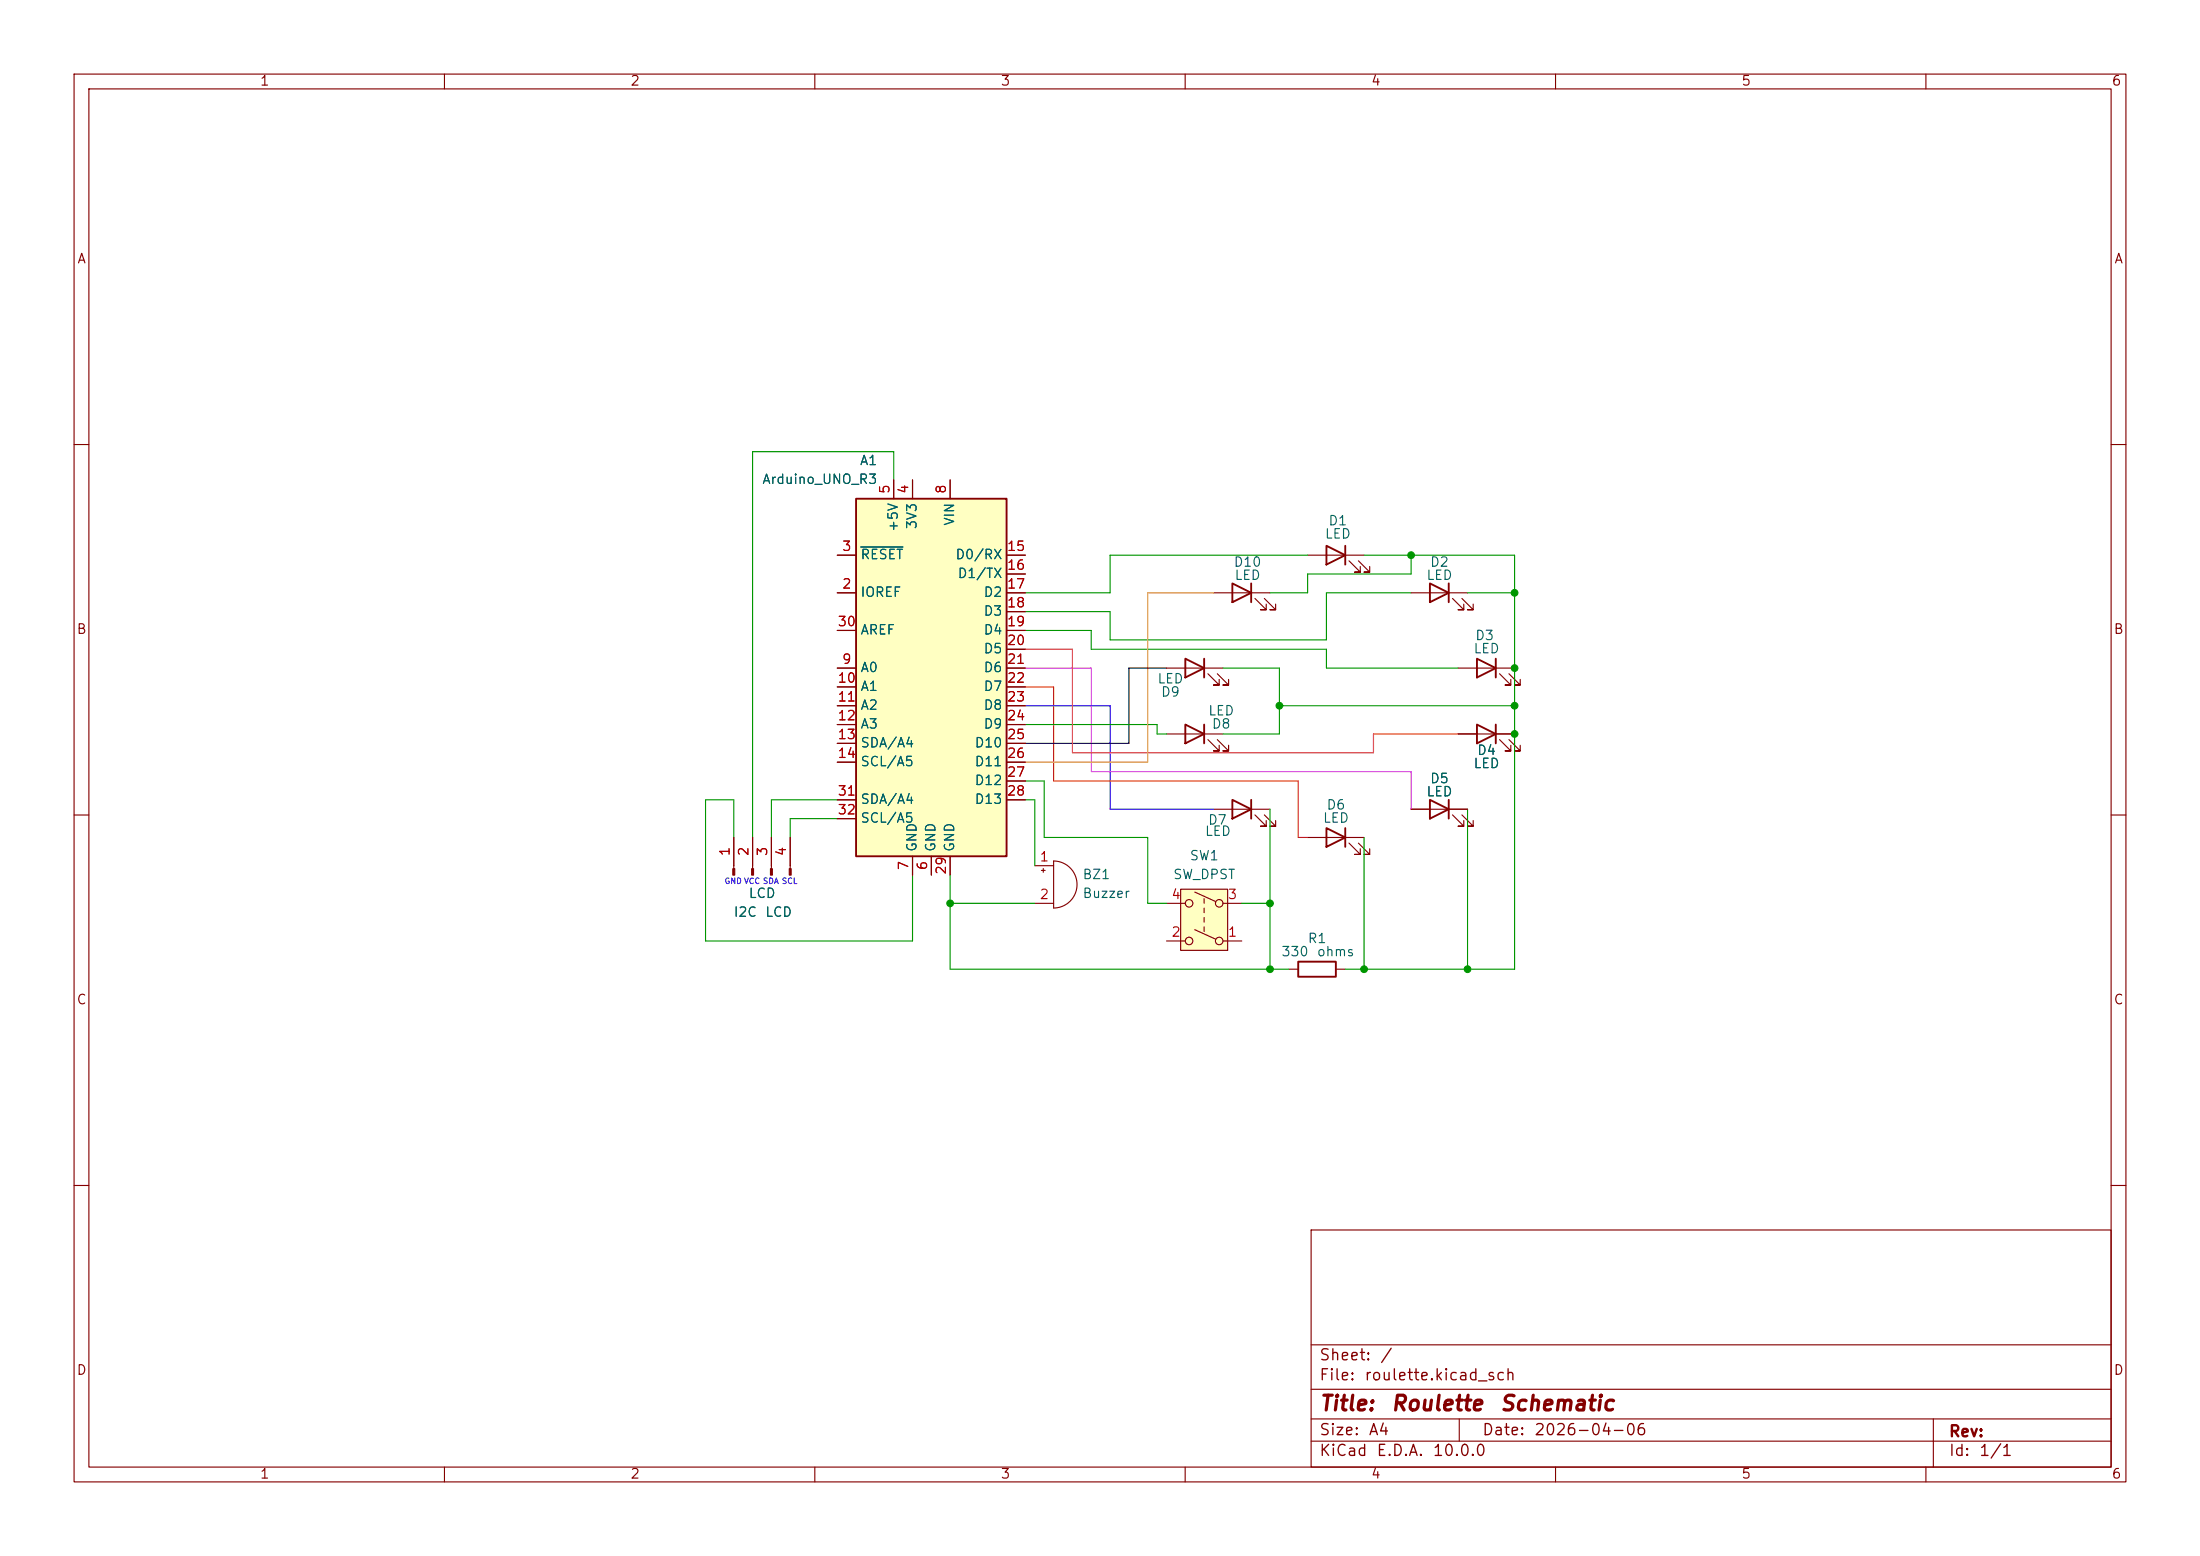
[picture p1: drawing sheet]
<svg xmlns="http://www.w3.org/2000/svg" width="297mm" height="210mm" viewBox="0 0 297 210" stroke-linecap="round" stroke-linejoin="round" font-family="sans-serif">
<g fill="none" stroke="#840000" stroke-width=".15">
<path d="M10 10h277v190h-277zM12 12h273v186h-273zM60 10v2M110 10v2M160 10v2M210 10v2M260 10v2M10 60h2M285 60h2M10 110h2M285 110h2M10 160h2"/>
<path d="M177 166h108v32h-108zM285 160h2M60 198v2M110 198v2M160 198v2M177 194.5h108M177 191.5h108M177 187.5h108M177 181.5h108M197 191.5v3M210 198v2M260 198v2"/>
<path d="M261 191.5v6.5"/>
</g>
<path d="M115.6 67.3h20.3v48.3h-20.3z" fill="#ffffc2"/>
<path d="M115.6 67.3h20.3v48.3h-20.3zM166.4 78.7l2.5 1.3-2.5 1.3zM168.9 78.7v2.6M179.1 73.7l2.5 1.2-2.5 1.3zM181.6 73.7v2.5M160 88.9l2.6 1.3-2.6 1.2zM160 97.8l2.6 1.3-2.6 1.2zM162.6 88.9v2.5M162.6 97.8v2.5M166.4 108l2.5 1.2-2.5 1.3zM168.9 108v2.5" fill="none" stroke="#840000" stroke-width=".25"/>
<g fill="none" stroke="#840000" stroke-width=".15">
<path d="M113 74.9h2.6M120.6 64.8v2.5M123.2 64.8v2.5M128.3 64.8v2.5M135.9 74.9h2.5M135.9 77.5h2.5M176.5 74.9h7.6M182.1 75.7l1.5 1.5h-.7h.7v-.7M183.4 75.7l1.5 1.5h-.8h.8v-.7M113 80h2.6M113 90.2h2.6M113 92.7h2.6"/>
<path d="M113 95.3h2.6M113 97.8h2.6M113 85.1h2.6M135.9 80h2.5M135.9 90.2h2.5M135.9 92.7h2.5M135.9 95.3h2.5M135.9 97.8h2.5M135.9 82.6h2.5M135.9 85.1h2.5M135.9 87.6h2.5M157.5 90.2h7.6"/>
<path d="M157.5 99.1h7.6M163.1 90.9l1.5 1.6h-.8h.8v-.8M163.1 99.8l1.5 1.5h-.8h.8v-.7M163.8 80h7.6M164.3 90.9l1.6 1.6h-.8h.8v-.8M164.3 99.8l1.6 1.5h-.8h.8v-.7M169.4 80.8l1.5 1.5h-.7h.7v-.8M170.7 80.8l1.5 1.5h-.8h.8v-.8M99.1 113v4.2M101.6 113v4.2M104.1 113v4.2M106.7 113v4.2"/>
<path d="M113 100.3h2.6M113 102.9h2.6M113 108h2.6M113 110.5h2.6M123.2 115.6v2.5M125.7 115.6v2.5M128.3 115.6v2.5M135.9 100.3h2.5M135.9 102.9h2.5M135.9 105.4h2.5M135.9 108h2.5M139.7 116.8h2.5"/>
<path d="M140.6 117.5h.5M140.8 117.2v.5M142.2 116.2a3.2 3.2 0 0 1 3.2 3.2 3.2 3.2 0 0 1-3.2 3.2zM163.8 109.2h7.6M169.4 110l1.5 1.5h-.7h.7v-.8M170.7 110l1.5 1.5h-.8h.8v-.8M139.7 121.9h2.5"/>
</g>
<path d="M116.2 73.8h5.7" fill="none" stroke="#006464" stroke-width=".15"/>
<g fill="#840000" stroke="#840000" stroke-width=".15">
<path d="M98.9 117.2h.3v.9h-.3z"/>
<path d="M101.5 117.2h.2v.9h-.2z"/>
<path d="M104 117.2h.3v.9h-.3z"/>
<path d="M106.6 117.2h.2v.9h-.2z"/>
</g>
<path d="M159.4 120h6.3v8.3h-6.3z" fill="#ffffc2"/>
<g fill="none" stroke="#840000" stroke-width=".15">
<path d="M113 74.9h2.6M120.6 64.8v2.5M123.2 64.8v2.5M128.3 64.8v2.5M135.9 74.9h2.5M135.9 77.5h2.5M113 90.2h2.6M113 80h2.6M113 92.7h2.6M113 95.3h2.6M113 97.8h2.6M113 85.1h2.6"/>
<path d="M135.9 90.2h2.5M135.9 80h2.5M135.9 92.7h2.5M135.9 95.3h2.5M135.9 97.8h2.5M135.9 82.6h2.5M135.9 85.1h2.5M135.9 87.6h2.5M190.5 80h7.6M196.1 80.8l1.5 1.5h-.8h.8v-.8M196.8 90.2h7.7M196.8 99.1h7.7"/>
<path d="M197.4 80.8l1.5 1.5h-.8h.8v-.8M202.4 90.9l1.6 1.6h-.8h.8v-.8M202.4 99.8l1.6 1.5h-.8h.8v-.7M203.7 90.9l1.5 1.6h-.7h.7v-.8M203.7 99.8l1.5 1.5h-.7h.7v-.7M99.1 113v3.8M101.6 113v3.8M104.1 113v3.8M106.7 113v3.8M113 100.3h2.6M113 102.9h2.6M113 108h2.6"/>
<path d="M113 110.5h2.6M123.2 115.6v2.5M125.7 115.6v2.5M128.3 115.6v2.5M135.9 100.3h2.5M135.9 102.9h2.5M135.9 105.4h2.5M135.9 108h2.5M176.5 113h7.6M182.1 113.8l1.5 1.5h-.7h.7v-.7M183.4 113.8l1.5 1.5h-.8h.8v-.7M190.5 109.2h7.6"/>
<path d="M196.1 110l1.5 1.5h-.8h.8v-.8M197.4 110l1.5 1.5h-.8h.8v-.8M157.5 127h2.5M157.5 121.9h2.5M159.4 120h6.3v8.3h-6.3zM161.3 120.4l2.8 1.3M161.3 125.5l2.8 1.2M162.6 121.3v.6M162.6 122.6v.6M162.6 123.8v.7M162.6 125.1v.6M165.1 127h2.5"/>
<path d="M165.1 121.9h2.5M174 130.8h1.3M180.3 130.8h1.3"/>
<circle cx="160.5" cy="121.9" r=".51"/>
<circle cx="160.5" cy="127" r=".51"/>
<circle cx="164.6" cy="121.9" r=".51"/>
<circle cx="164.6" cy="127" r=".51"/>
</g>
<path d="M193 78.7l2.6 1.3-2.6 1.3zM195.6 78.7v2.6M199.4 88.9l2.5 1.3-2.5 1.2zM199.4 97.8l2.5 1.3-2.5 1.2zM201.9 88.9v2.5M201.9 97.8v2.5M179.1 111.8l2.5 1.2-2.5 1.3zM181.6 111.8v2.5M193 108l2.6 1.2-2.6 1.3zM195.6 108v2.5M175.3 129.8h5v2h-5z" fill="none" stroke="#840000" stroke-width=".25"/>
<path d="M138.4 87.6h6.4v14h40.6v-2.5h11.4" fill="none" stroke="#ff282f" stroke-width=".15"/>
<path d="M138.4 90.2h8.9v13.9h43.2v5.1" fill="none" stroke="#f329ff" stroke-width=".15"/>
<path d="M138.4 92.7h3.8v12.7h33.1v7.6h1.2" fill="none" stroke="#ff4100" stroke-width=".15"/>
<g fill="none" stroke="#009600" stroke-width=".15">
<path d="M120.6 64.8v-3.8h-19v52M176.5 74.9h-26.6v5.1h-11.5M184.1 74.9h20.4v55.9h-22.9M190.5 74.9v2.6h-14v2.5h-5.1M138.4 97.8h17.8v1.3h1.3M138.4 85.1h8.9v2.5h31.8v2.6h17.7M165.1 90.2h7.6v8.9h-7.6M172.7 95.3h31.8M190.5 80h-11.4v6.4h-29.2v-3.8h-11.5M198.1 80h6.4M99.1 113v-5h-3.9v19h28v-8.9M113 108h-8.9v5"/>
<path d="M113 110.5h-6.3v2.5M128.3 118.1v12.7h45.7M138.4 108h1.3v8.8M138.4 105.4h2.6v7.6h13.9v8.9h2.6M171.4 109.2v21.6M184.1 113v17.8M198.1 109.2v21.6M128.3 121.9h11.4M167.6 121.9h3.8"/>
</g>
<path d="M157.5 90.2h-5.1v10.1h-14" fill="none" stroke="#020000" stroke-width=".15"/>
<path d="M138.4 95.3h11.5v13.9h13.9" fill="none" stroke="#2500ff" stroke-width=".15"/>
<path d="M163.8 80h-8.9v22.9h-16.5" fill="none" stroke="#ffa500" stroke-width=".15"/>
<path d="M116.2 73.8h5.7" fill="none" stroke="#006464" stroke-width=".15"/>
<g fill="#009600" stroke="#009600" stroke-width=".14">
<circle cx="128.3" cy="121.9" r=".46"/>
<circle cx="190.5" cy="74.9" r=".46"/>
<circle cx="172.7" cy="95.3" r=".46"/>
<circle cx="171.4" cy="121.9" r=".46"/>
<circle cx="204.5" cy="95.3" r=".46"/>
<circle cx="204.5" cy="99.1" r=".46"/>
<circle cx="204.5" cy="90.2" r=".46"/>
<circle cx="204.5" cy="80" r=".46"/>
<circle cx="198.1" cy="130.8" r=".46"/>
<circle cx="171.4" cy="130.8" r=".46"/>
<circle cx="184.1" cy="130.8" r=".46"/>
</g>
<g font-size="2" fill="#840000">
<text x="178" y="190.9">Title:</text>
<text x="187.7" y="190.9">Roulette</text>
<text x="202.4" y="190.9">Schematic</text>
</g>
<g font-size="1.5" fill="#840000">
<text x="178" y="184">Sheet:</text>
<text x="186.2" y="184">/</text>
<text x="178" y="186.7">File:</text>
<text x="184.1" y="186.7">roulette.kicad_sch</text>
<text x="178" y="196.9">KiCad</text>
<text x="178" y="194.1">Size:</text>
<text x="184.7" y="194.1">A4</text>
<text x="185.7" y="196.9">E.D.A.</text>
<text x="193.3" y="196.9">10.0.0</text>
<text x="200" y="194.1">Date:</text>
<text x="207" y="194.1">2026-04-06</text>
<text x="263" y="194.3">Rev:</text>
<text x="263" y="196.9">Id:</text>
<text x="267.1" y="196.9">1/1</text>
</g>
<g font-size="1.3" fill="#840000">
<text x="35" y="11.9">1</text>
<text x="85" y="11.9">2</text>
<text x="135" y="11.9">3</text>
<text x="185" y="11.9">4</text>
<text x="235" y="11.9">5</text>
<text x="285" y="11.9">6</text>
<text x="10.3" y="35.9">A</text>
<text x="285.3" y="35.9">A</text>
<text x="10.3" y="85.9">B</text>
<text x="285.3" y="85.9">B</text>
<text x="10.3" y="135.9">C</text>
<text x="285.3" y="135.9">C</text>
<text x="10.3" y="185.9">D</text>
<text x="285.3" y="185.9">D</text>
<text x="35" y="199.9">1</text>
<text x="85" y="199.9">2</text>
<text x="135" y="199.9">3</text>
<text x="185" y="199.9">4</text>
<text x="235" y="199.9">5</text>
<text x="285" y="199.9">6</text>
</g>
<g font-size="1.3" fill="#006464">
<text x="102.8" y="65.6">Arduino_UNO_R3</text>
<text x="116" y="63.1">A1</text>
<text x="121.5" y="71.9" transform="rotate(-90 121.5 71.9)">+5V</text>
<text x="124.1" y="71.5" transform="rotate(-90 124.1 71.5)">3V3</text>
<text x="129.1" y="71" transform="rotate(-90 129.1 71)">VIN</text>
<text x="179.3" y="71.2">D1</text>
<text x="116.1" y="75.8">RESET</text>
<text x="128.9" y="75.8">D0/RX</text>
<text x="166.5" y="76.8">D10</text>
<text x="178.8" y="73">LED</text>
<text x="193" y="76.8">D2</text>
<text x="116.1" y="80.9">IOREF</text>
<text x="129.2" y="78.3">D1/TX</text>
<text x="132.7" y="80.9">D2</text>
<text x="132.7" y="83.4">D3</text>
<text x="166.6" y="78.6">LED</text>
<text x="192.5" y="78.6">LED</text>
<text x="116.1" y="86">AREF</text>
<text x="132.7" y="86">D4</text>
<text x="132.7" y="88.5">D5</text>
<text x="198.8" y="88.5">LED</text>
<text x="199.1" y="86.7">D3</text>
<text x="116.1" y="91">A0</text>
<text x="116.1" y="93.6">A1</text>
<text x="132.7" y="91">D6</text>
<text x="132.7" y="93.6">D7</text>
<text x="156.2" y="92.6">LED</text>
<text x="156.6" y="94.3">D9</text>
<text x="116.1" y="96.1">A2</text>
<text x="116.1" y="98.7">A3</text>
<text x="116.1" y="101.2">SDA/A4</text>
<text x="131.5" y="101.2">D10</text>
<text x="132.7" y="96.1">D8</text>
<text x="132.7" y="98.7">D9</text>
<text x="163" y="96.9">LED</text>
<text x="163.5" y="98.7">D8</text>
<text x="116.1" y="103.7">SCL/A5</text>
<text x="131.5" y="103.7">D11</text>
<text x="131.5" y="106.3">D12</text>
<text x="192.5" y="107.8">LED</text>
<text x="193" y="106">D5</text>
<text x="198.8" y="104">LED</text>
<text x="199.3" y="102.2">D4</text>
<text x="116.1" y="108.8">SDA/A4</text>
<text x="116.1" y="111.4">SCL/A5</text>
<text x="131.5" y="108.8">D13</text>
<text x="162.6" y="113.1">LED</text>
<text x="163" y="111.6">D7</text>
<text x="178.5" y="111.4">LED</text>
<text x="179" y="109.6">D6</text>
<text x="124.1" y="115.1" transform="rotate(-90 124.1 115.1)">GND</text>
<text x="126.6" y="115.1" transform="rotate(-90 126.6 115.1)">GND</text>
<text x="129.1" y="115.1" transform="rotate(-90 129.1 115.1)">GND</text>
<text x="146.1" y="119">BZ1</text>
<text x="158.3" y="119">SW_DPST</text>
<text x="160.5" y="116.4">SW1</text>
<text x="99" y="124.1">I2C</text>
<text x="101" y="121.5">LCD</text>
<text x="103.2" y="124.1">LCD</text>
<text x="146.1" y="121.5">Buzzer</text>
<text x="172.9" y="129.4">330</text>
<text x="176.5" y="127.6">R1</text>
<text x="177.7" y="129.4">ohms</text>
</g>
<g font-size="1.3" fill="#a90000">
<text x="120.4" y="66.7" transform="rotate(-90 120.4 66.7)">5</text>
<text x="122.9" y="66.7" transform="rotate(-90 122.9 66.7)">4</text>
<text x="128" y="66.7" transform="rotate(-90 128 66.7)">8</text>
<text x="113.6" y="74.7">3</text>
<text x="135.8" y="74.7">15</text>
<text x="135.8" y="77.2">16</text>
<text x="113.6" y="79.8">2</text>
<text x="135.8" y="79.8">17</text>
<text x="135.8" y="82.3">18</text>
<text x="113" y="84.8">30</text>
<text x="113.6" y="89.9">9</text>
<text x="135.8" y="84.8">19</text>
<text x="135.8" y="87.4">20</text>
<text x="135.8" y="89.9">21</text>
<text x="113" y="92.5">10</text>
<text x="113" y="95">11</text>
<text x="135.8" y="92.5">22</text>
<text x="135.8" y="95">23</text>
<text x="113" y="97.5">12</text>
<text x="113" y="100.1">13</text>
<text x="135.8" y="97.5">24</text>
<text x="135.8" y="100.1">25</text>
<text x="113" y="102.6">14</text>
<text x="113" y="107.7">31</text>
<text x="135.8" y="102.6">26</text>
<text x="135.8" y="105.2">27</text>
<text x="135.8" y="107.7">28</text>
<text x="113" y="110.2">32</text>
<text x="98.8" y="115.6" transform="rotate(-90 98.8 115.6)">1</text>
<text x="101.3" y="115.6" transform="rotate(-90 101.3 115.6)">2</text>
<text x="103.9" y="115.6" transform="rotate(-90 103.9 115.6)">3</text>
<text x="106.4" y="115.6" transform="rotate(-90 106.4 115.6)">4</text>
<text x="122.9" y="117.5" transform="rotate(-90 122.9 117.5)">7</text>
<text x="125.5" y="117.5" transform="rotate(-90 125.5 117.5)">6</text>
<text x="128" y="118.2" transform="rotate(-90 128 118.2)">29</text>
<text x="140.3" y="116.6">1</text>
<text x="140.3" y="121.7">2</text>
<text x="158" y="121.7">4</text>
<text x="165.7" y="121.7">3</text>
<text x="158" y="126.7">2</text>
<text x="165.7" y="126.7">1</text>
</g>
<text font-size=".8" fill="#0000c2" x="97.7" y="119.5">GND VCC SDA SCL</text>
</svg>
